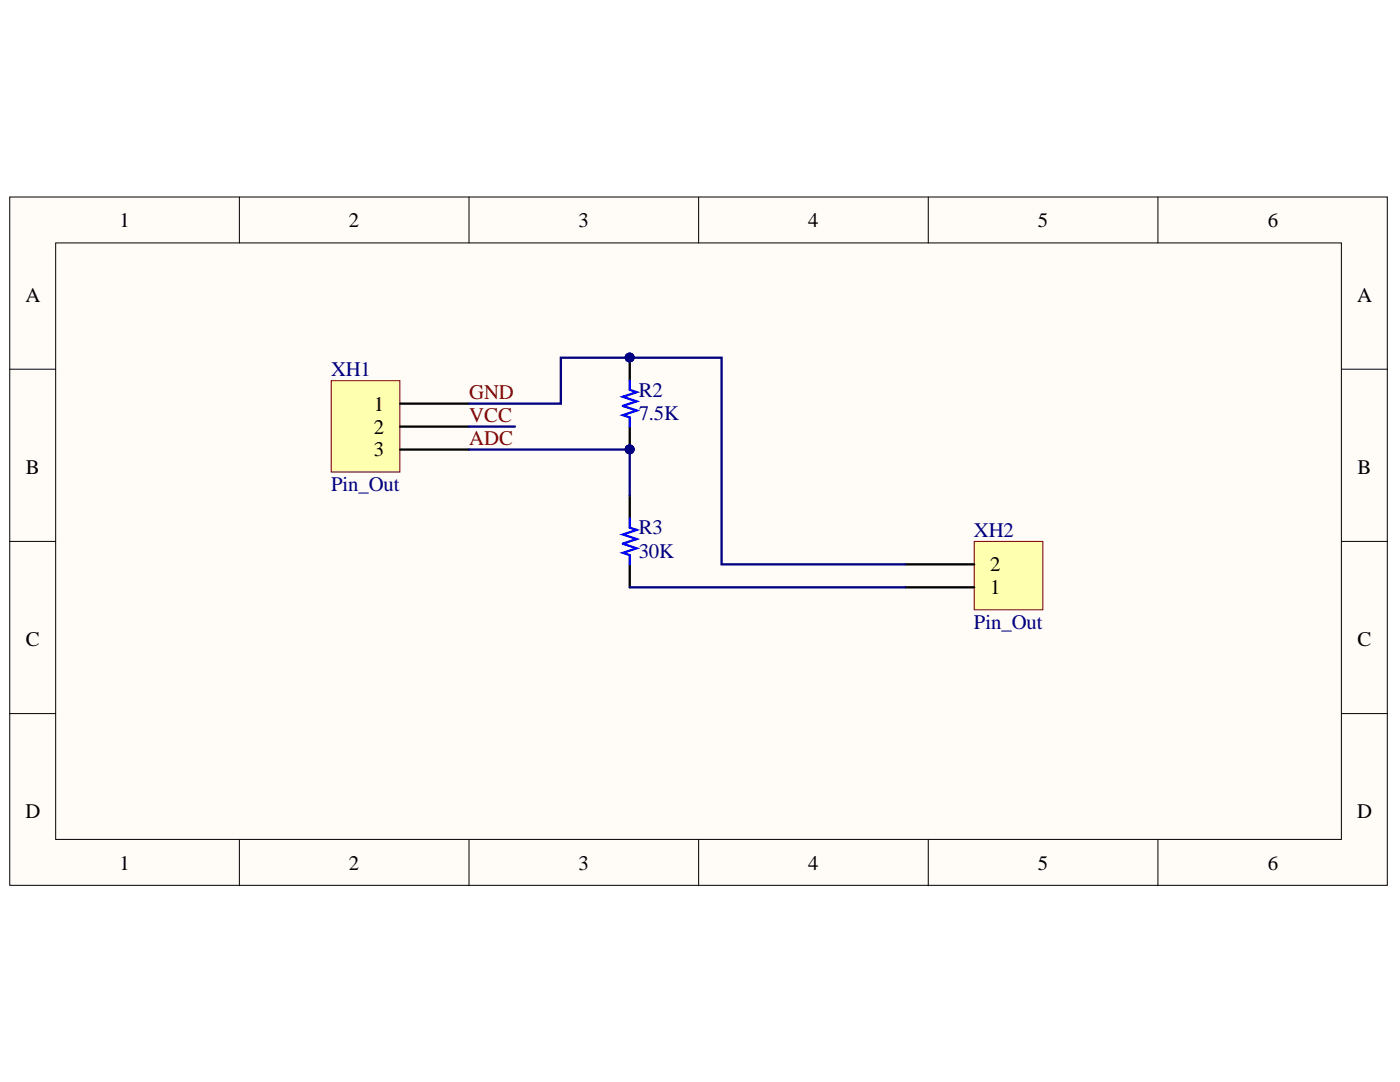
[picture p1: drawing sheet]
<svg xmlns="http://www.w3.org/2000/svg" width="279mm" height="216mm" viewBox="0 0 279 216" stroke-linecap="round" stroke-linejoin="round" font-family="sans-serif">
<g fill="#fffcf8" stroke="#000" stroke-width=".2">
<path d="M1.9 39.3h275v137.4h-275z"/>
<path d="M11.1 48.5h256.6v119h-256.6z"/>
</g>
<g fill="none" stroke="#000" stroke-width=".2">
<path d="M47.8 39.3v9.2M93.6 39.3v9.2M139.4 39.3v9.2M185.3 39.3v9.2M231.1 39.3v9.2M1.9 73.7h9.2M267.7 73.7h9.2M1.9 108h9.2M267.7 108h9.2M1.9 142.4h9.2M267.7 142.4h9.2M47.8 167.6v9.1"/>
<path d="M93.6 167.6v9.1M139.4 167.6v9.1M185.3 167.6v9.1M231.1 167.6v9.1"/>
</g>
<path d="M66.1 76h13.7v18.2h-13.7z" fill="#ffffb0" stroke="#800000" stroke-width=".2"/>
<path d="M125.7 71.4v4.6M79.9 80.5h13.7M79.9 85.1h13.7M79.9 89.7h13.7M125.7 85.1v4.6M125.7 98.9v4.5M125.7 112.6v4.6" fill="none" stroke="#000" stroke-width=".46"/>
<path d="M125.7 76v1.8l1.4 .5-2.8 .9 2.8 .9-2.8 .9 2.8 .9-2.8 .9 1.4 .5v1.8M125.7 103.4v1.9l1.4 .4-2.8 1 2.8 .9-2.8 .9 2.8 .9-2.8 .9 1.4 .5v1.8" fill="none" stroke="#00f" stroke-width=".46"/>
<g fill="#000080" stroke="#000080" stroke-width=".2">
<circle cx="125.7" cy="71.3" r=".88"/>
<circle cx="125.7" cy="89.7" r=".88"/>
</g>
<path d="M194.4 108h13.7v13.7h-13.7z" fill="#ffffb0" stroke="#800000" stroke-width=".2"/>
<path d="M180.7 117.2h13.7M180.7 112.6h13.7" fill="none" stroke="#000" stroke-width=".46"/>
<path d="M93.6 89.7h32.1v9.2M93.6 80.5h18.3v-9.1h32.1v41.2h36.7M93.6 85.1h9.2M125.7 117.2h55" fill="none" stroke="#000080" stroke-width=".46"/>
<g fill="#000080" stroke="#000080" stroke-width=".2">
<circle cx="125.7" cy="89.7" r=".88"/>
<circle cx="125.7" cy="71.3" r=".88"/>
</g>
<g font-size="4.1">
<text x="23.9" y="45.3">1</text>
<text x="69.6" y="45.3">2</text>
<text x="115.5" y="45.3">3</text>
<text x="161.3" y="45.3">4</text>
<text x="207.2" y="45.3">5</text>
<text x="253" y="45.3">6</text>
<text x="5.1" y="60.2">A</text>
<text x="270.8" y="60.2">A</text>
<text x="74.6" y="82">1</text>
<text x="74.6" y="86.5">2</text>
<text x="5.2" y="94.6">B</text>
<text x="74.6" y="91.1">3</text>
<text x="270.9" y="94.6">B</text>
<text x="197.6" y="118.6">1</text>
<text x="197.6" y="114">2</text>
<text x="5.2" y="128.9">C</text>
<text x="270.9" y="128.9">C</text>
<text x="5.1" y="163.2">D</text>
<text x="270.8" y="163.2">D</text>
<text x="23.9" y="173.5">1</text>
<text x="69.6" y="173.5">2</text>
<text x="115.5" y="173.5">3</text>
<text x="161.3" y="173.5">4</text>
<text x="207.2" y="173.5">5</text>
<text x="253" y="173.5">6</text>
</g>
<g font-size="4.1" fill="#000080">
<text x="66.1" y="75.1">XH1</text>
<text x="127.5" y="79.2">R2</text>
<text x="127.5" y="83.8">7.5K</text>
<text x="66.1" y="97.9">Pin_Out</text>
<text x="127.5" y="106.6">R3</text>
<text x="194.4" y="107.2">XH2</text>
<text x="127.5" y="111.3">30K</text>
<text x="194.4" y="125.4">Pin_Out</text>
</g>
<g font-size="4.1" fill="#800000">
<text x="93.6" y="79.7">GND</text>
<text x="93.6" y="84.2">VCC</text>
<text x="93.6" y="88.8">ADC</text>
</g>
</svg>
